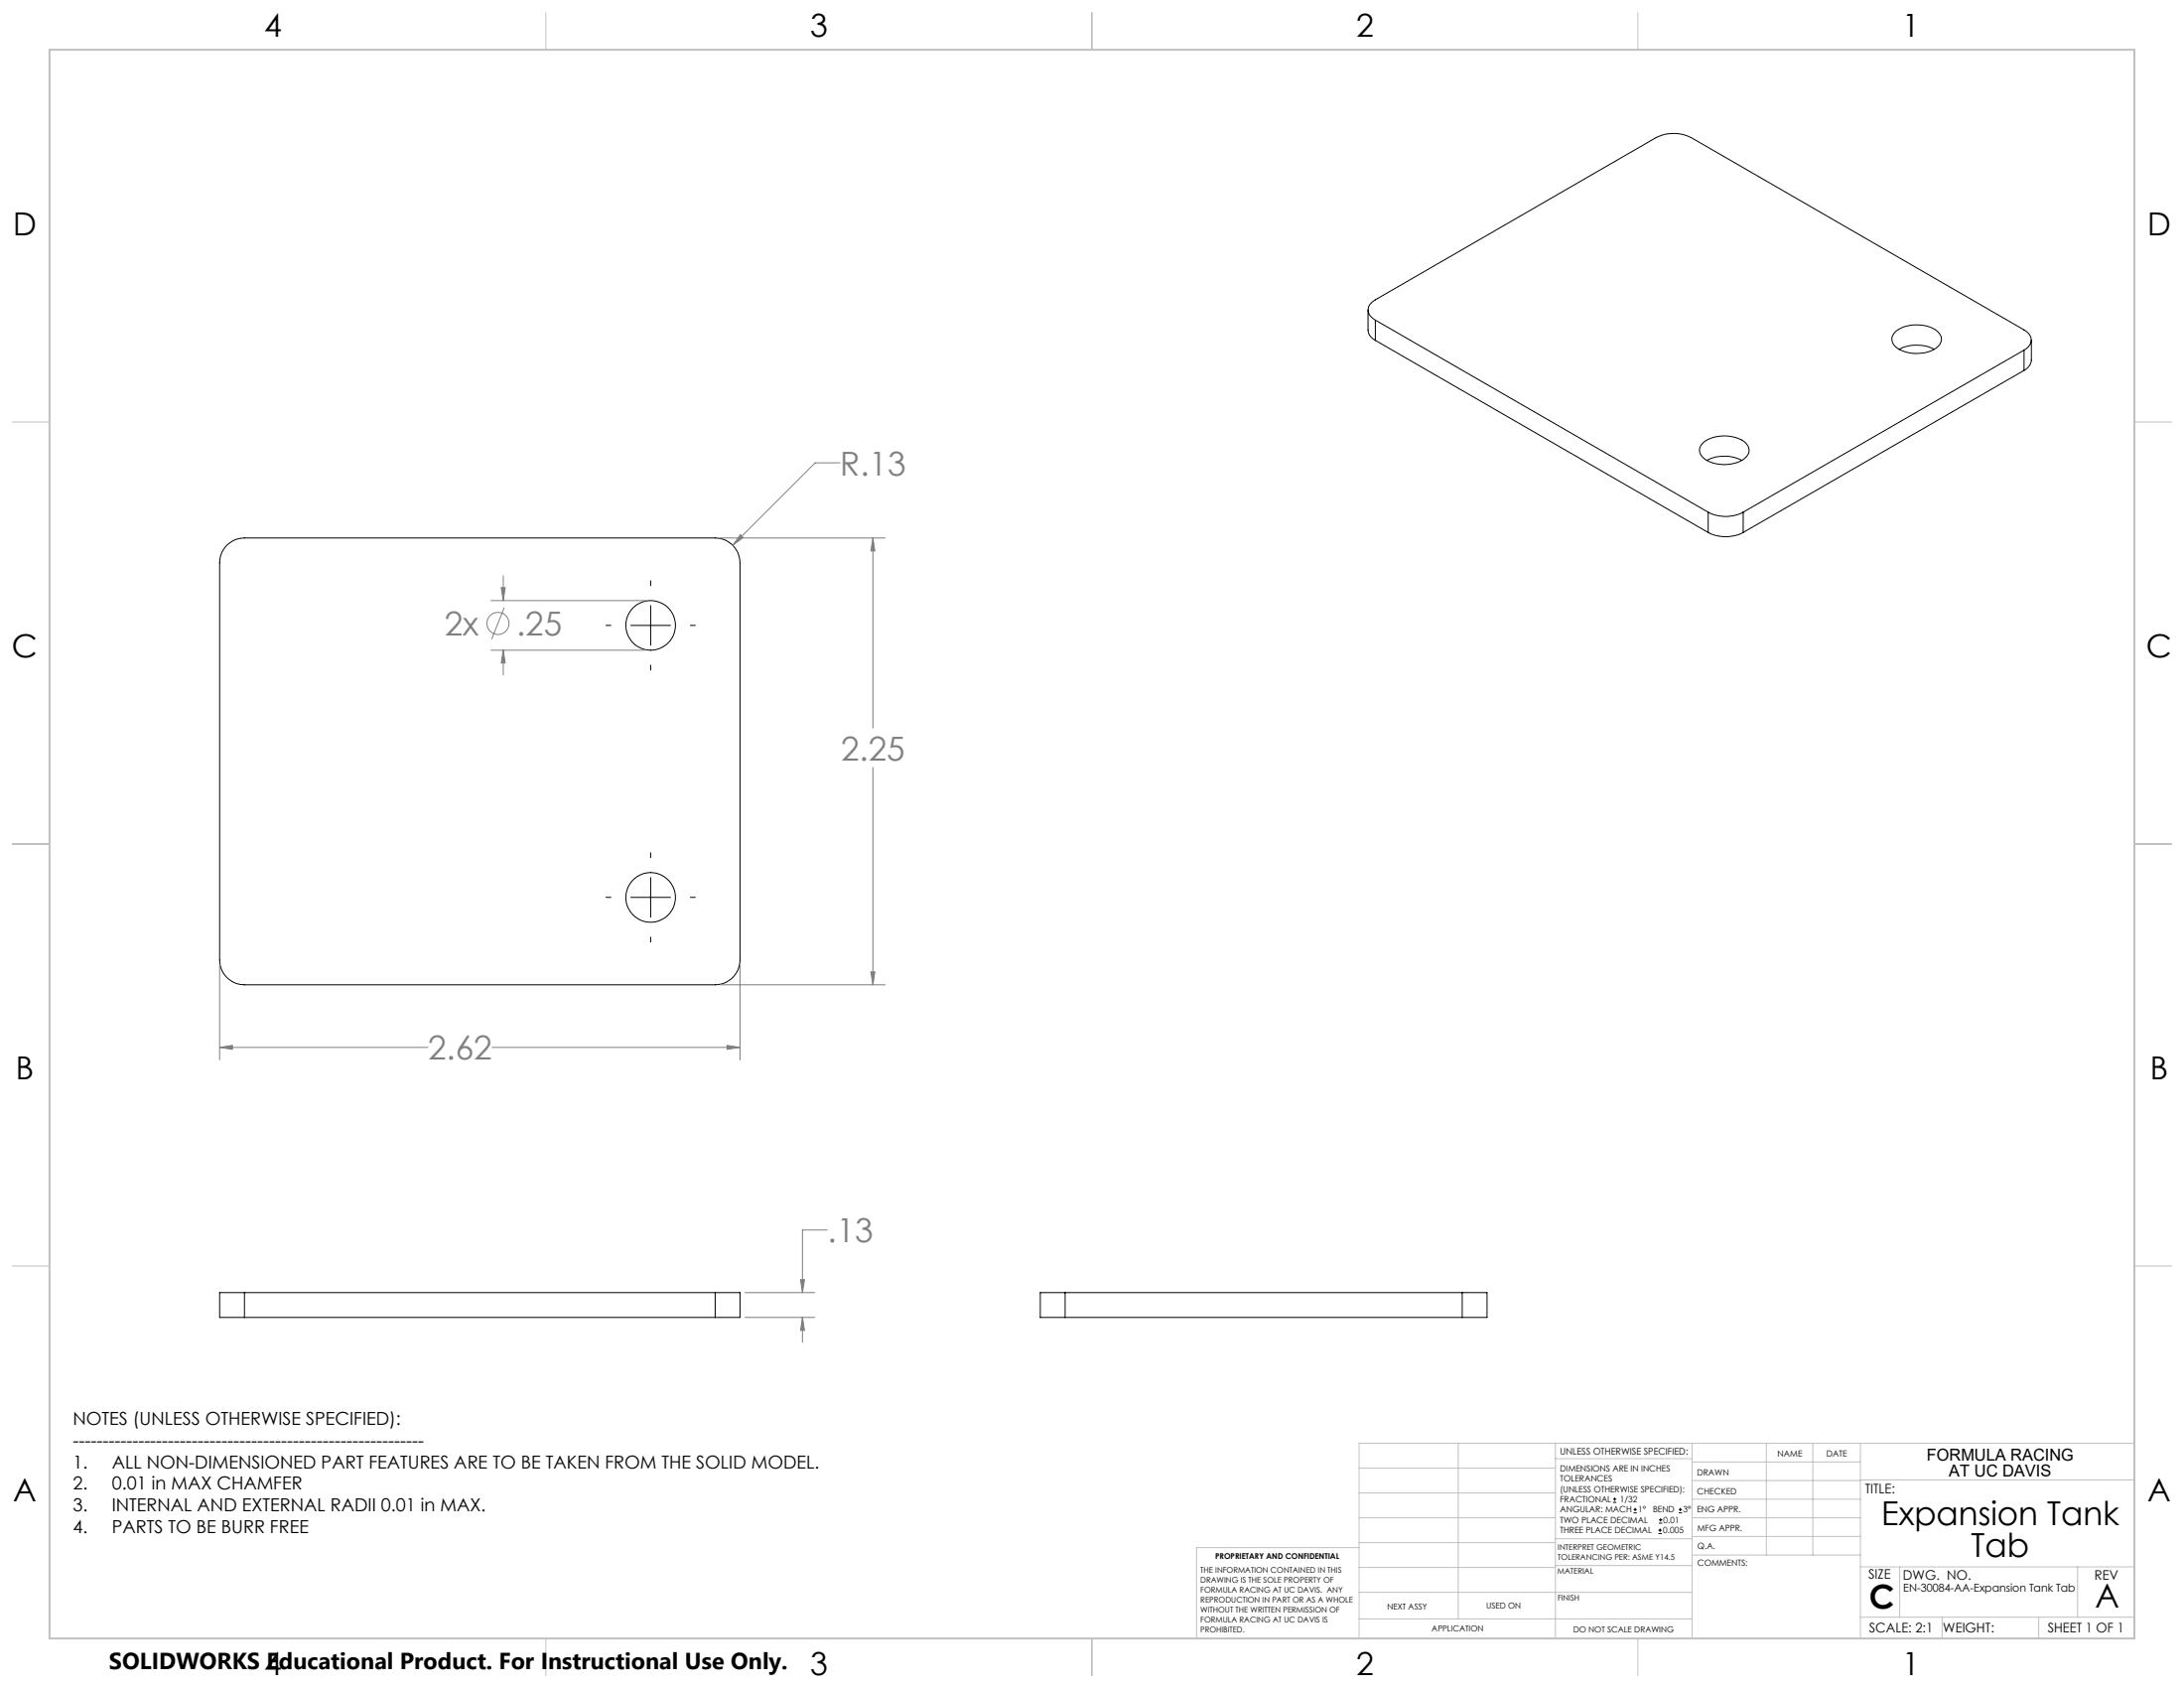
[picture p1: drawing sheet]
<svg xmlns="http://www.w3.org/2000/svg" width="559mm" height="432mm" viewBox="0 0 559 432" stroke-linecap="round" stroke-linejoin="round" font-family="sans-serif">
<g fill="none" stroke="#000" stroke-width=".25">
<path d="M350 79.3v5.2a3 3 0 0 0 1.9 2.6M351.9 81.9a2.74 2.74 0 0 1-1.9-2.6 2.74 2.74 0 0 1 1.9-2.6l71.8-41.5a10 10 0 0 1 9 0l85.2 49.2a2.74 2.74 0 0 1 1.8 2.6 2.74 2.74 0 0 1-1.8 2.6M351.9 81.9l85.2 49.1M351.9 81.9v5.2M351.9 87.1l85.2 49.1M485.2 84.7a9.5 9.5 0 0 1 10.5 .1 2.53 2.53 0 0 1-.4 4.3 9.4 9.4 0 0 1-10.5-.6 2.47 2.47 0 0 1 .4-3.8zM485.9 89.4a10 10 0 0 1 9 0M517.9 89.6l-71.9 41.4M517.9 89.6v5.2M517.9 94.8l-71.9 41.4M519.7 87v5.4a3.2 3.2 0 0 1-1.8 2.4M435.8 113.3a9.2 9.2 0 0 1 10.9 .1 2.42 2.42 0 0 1-.3 3.9 9 9 0 0 1-11-.6 2.38 2.38 0 0 1 .4-3.4z"/>
<path d="M436.7 117.8a10 10 0 0 1 9 0M58.4 139.2a6.2 6.2 0 0 1 4.1-1.6h120.5a6.3 6.3 0 0 1 6.3 6.4v101.6a6.3 6.3 0 0 1-6.3 6.3h-120.5a6.3 6.3 0 0 1-6.3-6.3v-101.6a6.2 6.2 0 0 1 2.2-4.8zM437.1 136.2a9.6 9.6 0 0 0 8.9 0M437.1 131a9.6 9.6 0 0 0 8.9 0M437.1 131v5.2M446 131v5.2M155 160h1.3M161.4 160h10.2M166.5 148.6v1.2M166.5 154.9v10.2M176.6 160h1.3M166.5 170.1v1.3"/>
<path d="M166.5 218.1v1.3M155 229.6h1.3M161.4 229.6h10.2M166.5 224.5v10.1M166.5 239.7v1.3M176.6 229.6h1.3M62.5 330.7h-6.3v6.3h6.3M62.5 330.7v6.3M62.5 330.7h120.5M62.5 337h120.5M183 330.7h6.3v6.3h-6.3M183 330.7v6.3"/>
<path d="M272.5 330.7h-6.3v6.3h6.3M272.5 330.7h101.6M272.5 337h101.6M272.5 330.7v6.3M374.1 330.7h6.4v6.3h-6.4M374.1 330.7v6.3M412.7 384.3h.9M412.7 383.5h.9M413.1 383.1v.8M418 387h.8M418 386.2h.8M418.4 385.7v.9"/>
<path d="M424.3 392.3h.9M424.3 391.4h.9M424.5 389.6h.8M424.5 388.8h.8M424.7 391v.9M424.9 388.4v.8M429.5 387h.9M429.5 386.2h.9M429.9 385.7v.9"/>
<circle cx="166.5" cy="160" r="6.4"/>
<circle cx="166.5" cy="229.6" r="6.4"/>
</g>
<g fill="none" stroke="#808080" stroke-width=".25">
<path d="M214.9 118.4h-6.3l-21.1 21.1M184.3 137.6h42.2M189.4 136.8l.7 .7-2.6 2zM223.3 137.6v48.6M223.3 137.6l.5 3.3h-1zM125.6 153.6h39.6M128.2 150.3h1.1l-.5 3.3zM128.8 147.3v6.3M129 155.4l-3.2 8.1M125.6 166.3h39.6M128.8 166.3v6.4M128.8 166.3l.5 3.3h-1.1z"/>
<path d="M223.3 196.3v55.6M56.2 246.8v24.3M184.3 251.9h42.2M189.3 246.8v24.3M222.8 248.6h1l-.5 3.3zM56.2 267.9l3.3-.5v1zM56.2 267.9h53.3M125.9 267.9h63.4M186 267.4l3.3 .5-3.3 .5zM211.7 314.6h-6.4v16.1M190.6 337h17.9M190.6 330.7h17.9"/>
<path d="M204.8 327.3h1l-.5 3.4zM205.3 337v6.4M205.3 337l.5 3.3h-1z"/>
<circle cx="127.4" cy="159.5" r="2.83"/>
</g>
<g fill="none" stroke="#c0c0c0" stroke-width=".25">
<path d="M139.7 3.2v9.5M279.4 3.2v9.5M419.1 3.2v9.5M3.1 107.9h9.6M546.1 107.9h9.5M3.1 215.9h9.6M546.1 215.9h9.5M3.1 323.8h9.6M546.1 323.8h9.5M347.7 375.6h50.3M373.1 369.2v44.9M398 369.2v49.9"/>
<path d="M398 373.1h34.9M432.9 369.2v49.9M432.9 378.7h43.1M432.9 374h43.1M451.9 369.2v28.6M463.8 369.2v28.6M476 369.2v49.9M476 378.6h70.1M546.1 369.2h-198.4v49.9M347.7 394.6h50.3M347.7 388.3h50.3M347.7 381.9h50.3"/>
<path d="M347.7 395.9h-41.6v23.2M398 393.6h35M432.9 383.5h43.1M432.9 388.3h43.1M432.9 393h43.1M433 397.8h43M139.7 419.1v9.6M279.4 419.1v9.6M347.7 414.1h85.2M347.7 401h50.3M347.7 407.3h50.3M398 407.4h34.9"/>
<path d="M398 400.5h35M419.1 419.1v9.6M476 413.7h70.1M476 400.8h70.1M486.1 400.8v12.9M496.9 413.7v5.4M521.6 413.7v5.4M531.6 400.8v12.9"/>
</g>
<path d="M12.7 12.7h533.4v406.4h-533.4z" fill="none" stroke="#c0c0c0" stroke-width=".5"/>
<path d="M205.3 337l.5 3.3h-1zM204.8 327.3h1l-.5 3.4zM223.3 137.6l.5 3.3h-1zM222.8 248.6h1l-.5 3.3zM56.2 267.9l3.3-.5v1zM186 267.4l3.3 .5-3.3 .5zM128.2 150.3h1.1l-.5 3.3zM128.8 166.3l.5 3.3h-1.1zM189.4 136.8l-1.9 2.7 2.6-2z" fill="#808080"/>
<g font-size="8.5" fill="#808080">
<text x="214.9" y="121.6">R.13</text>
<text x="113.7" y="162.7">2x</text>
<text x="132.1" y="162.7">.25</text>
<text x="215.1" y="194.5">2.25</text>
<text x="109.5" y="271.1">2.62</text>
<text x="211.7" y="317.8">.13</text>
</g>
<g font-size="8.5">
<text x="481.4" y="390.1">Expansion Tank</text>
<text x="504.3" y="398.2">Tab</text>
<text x="478.3" y="411.4">C</text>
<text x="536.1" y="411.3">A</text>
</g>
<g font-size="8.1">
<text x="67.6" y="9.3">4</text>
<text x="207.3" y="9.3">3</text>
<text x="347" y="9.3">2</text>
<text x="486.7" y="9.3">1</text>
<text x="3.3" y="60.1">D</text>
<text x="549.4" y="60.1">D</text>
<text x="3" y="168">C</text>
<text x="549.1" y="168">C</text>
<text x="4" y="276">B</text>
<text x="550.1" y="276">B</text>
<text x="3.3" y="383.9">A</text>
<text x="549.4" y="383.9">A</text>
<text x="67.6" y="428.4">4</text>
<text x="207.3" y="428.4">3</text>
<text x="347" y="428.4">2</text>
<text x="486.7" y="428.4">1</text>
</g>
<text font-size="5.9" x="27.9" y="427">SOLIDWORKS Educational Product. For Instructional Use Only.</text>
<g font-size="4.6">
<text x="18.6" y="364.4">NOTES (UNLESS OTHERWISE SPECIFIED):</text>
<text x="18.6" y="370">-----------------------------------------------------------</text>
<text x="18.6" y="375.5">1.</text>
<text x="28.7" y="375.5">ALL NON-DIMENSIONED PART FEATURES ARE TO BE TAKEN FROM THE SOLID MODEL.</text>
<text x="18.6" y="381.1">2.</text>
<text x="28.7" y="381.1">0.01 in MAX CHAMFER</text>
<text x="18.6" y="386.7">3.</text>
<text x="28.7" y="386.7">INTERNAL AND EXTERNAL RADII 0.01 in MAX.</text>
<text x="18.6" y="392.3">4.</text>
<text x="28.7" y="392.3">PARTS TO BE BURR FREE</text>
</g>
<g font-size="4.2">
<text x="493" y="373.5">FORMULA RACING</text>
<text x="498.7" y="377.8">AT UC DAVIS</text>
</g>
<g font-size="3.4">
<text x="477.2" y="381.9">TITLE:</text>
<text x="478.1" y="404">SIZE</text>
<text x="486.9" y="404">DWG. NO.</text>
<text x="535.9" y="404.1">REV</text>
<text x="478.2" y="417.6">SCALE: 2:1</text>
<text x="497.1" y="417.7">WEIGHT:</text>
<text x="523.9" y="417.6">SHEET 1 OF 1</text>
</g>
<text font-size="2.8" x="487" y="407.2">EN-30084-AA-Expansion Tank Tab</text>
<text font-size="2.4" x="399.2" y="372.1">UNLESS OTHERWISE SPECIFIED:</text>
<g font-size="2.2">
<text x="399.2" y="376.4">DIMENSIONS ARE IN INCHES</text>
<text x="434.2" y="377.3">DRAWN</text>
<text x="454.8" y="372.5">NAME</text>
<text x="467.3" y="372.6">DATE</text>
<text x="399.2" y="379">TOLERANCES</text>
<text x="399.2" y="381.7">(UNLESS OTHERWISE SPECIFIED):</text>
<text x="434.3" y="382.2">CHECKED</text>
<text x="399.2" y="389.6">TWO PLACE DECIMAL</text>
<text x="399.2" y="384.3">FRACTIONAL</text>
<text x="399.2" y="387">ANGULAR: MACH</text>
<text x="414.5" y="384.3">1/32</text>
<text x="419.1" y="387">1°</text>
<text x="422.9" y="387">BEND</text>
<text x="425.6" y="389.6">0.01</text>
<text x="430.6" y="387">3°</text>
<text x="434.2" y="386.9">ENG APPR.</text>
<text x="399.2" y="392.3">THREE PLACE DECIMAL</text>
<text x="425.5" y="392.3">0.005</text>
<text x="434.3" y="391.6">MFG APPR.</text>
<text x="434.3" y="396.3">Q.A.</text>
<text x="434.3" y="400.5">COMMENTS:</text>
</g>
<g font-size="2.1">
<text x="354.9" y="411.6">NEXT ASSY</text>
<text x="380.3" y="411.6">USED ON</text>
<text x="366.3" y="417.4">APPLICATION</text>
<text x="402.5" y="417.5">DO NOT SCALE DRAWING</text>
</g>
<g font-size="2">
<text x="310.9" y="398.8">PROPRIETARY AND CONFIDENTIAL</text>
<text x="398.6" y="396.5">INTERPRET GEOMETRIC</text>
<text x="398.6" y="399">TOLERANCING PER: ASME Y14.5</text>
<text x="307.2" y="402.4">THE INFORMATION CONTAINED IN THIS</text>
<text x="307.2" y="404.9">DRAWING IS THE SOLE PROPERTY OF</text>
<text x="307.2" y="407.5">FORMULA RACING AT UC DAVIS. ANY</text>
<text x="398.5" y="402.6">MATERIAL</text>
<text x="307.2" y="410">REPRODUCTION IN PART OR AS A WHOLE</text>
<text x="307.2" y="412.5">WITHOUT THE WRITTEN PERMISSION OF</text>
<text x="398.5" y="409.4">FINISH</text>
<text x="307.2" y="415">FORMULA RACING AT UC DAVIS IS</text>
<text x="307.2" y="417.6">PROHIBITED.</text>
</g>
</svg>
